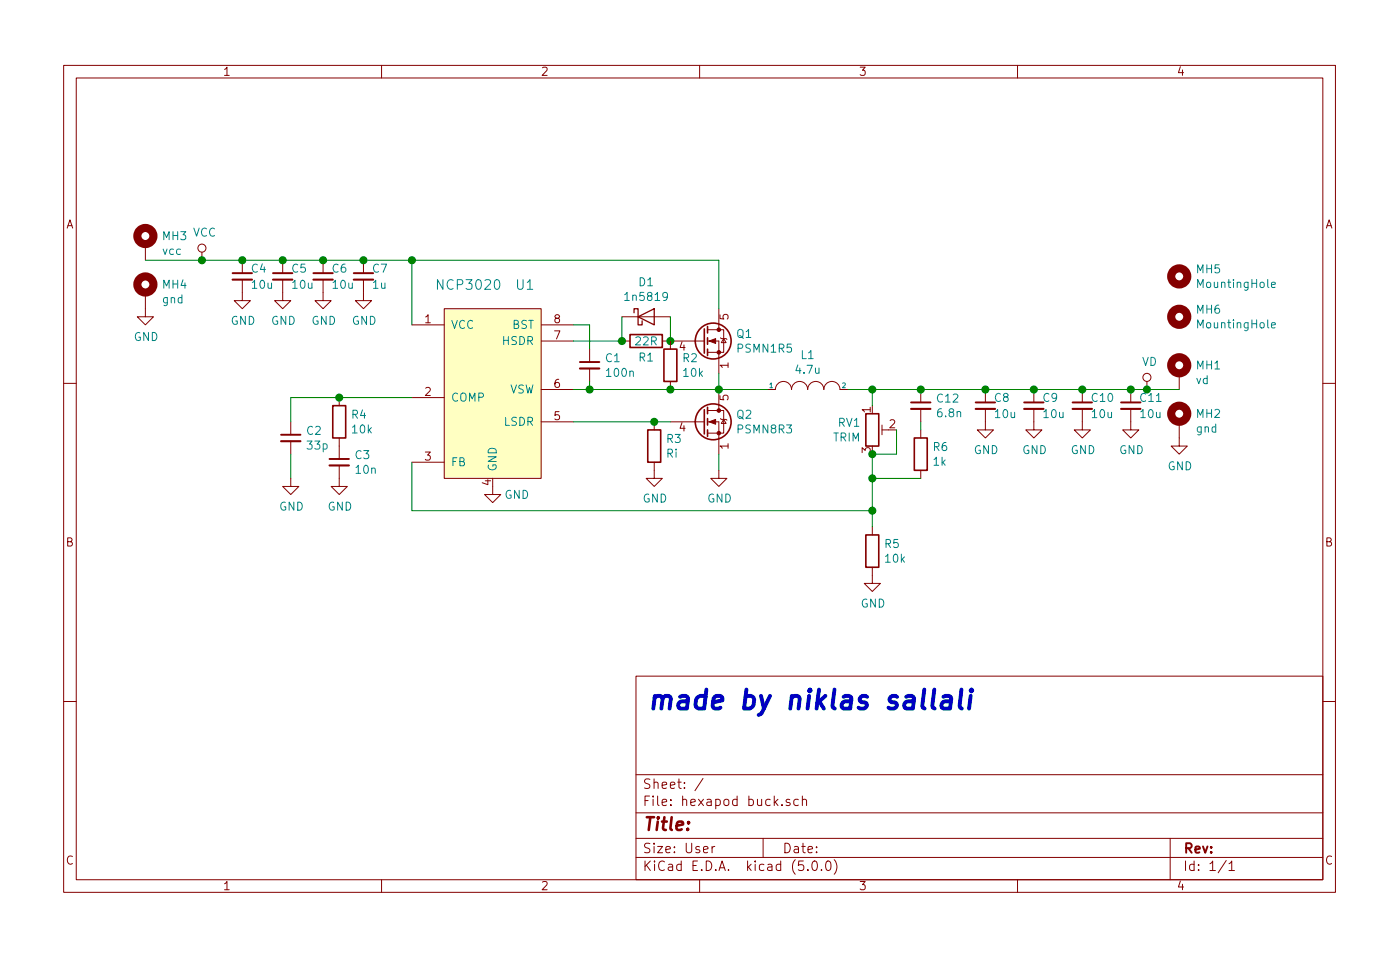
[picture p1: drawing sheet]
<svg xmlns="http://www.w3.org/2000/svg" width="220mm" height="150mm" viewBox="0 0 220 150" stroke-linecap="round" stroke-linejoin="round" font-family="sans-serif">
<g fill="none" stroke="#840000" stroke-width=".16">
<path d="M10 10.3h200v130h-200zM12 12.3h196v126h-196zM60 10.3v2M110 10.3v2M160 10.3v2M22.9 38.4v2.5M31.7 39.6v1.3M22.9 46v3.8h1.2l-1.2 1.3-1.3-1.3h1.3M38.1 44v3.3h1.3l-1.3 1.2-1.3-1.2h1.3M38.1 40.9v2M44.4 44v3.3h1.3l-1.3 1.2-1.2-1.2h1.2M44.4 40.9v2"/>
<path d="M50.8 44v3.3h1.3l-1.3 1.2-1.3-1.2h1.3M50.8 40.9v2M57.1 44v3.3h1.3l-1.3 1.2-1.2-1.2h1.2M57.1 40.9v2M64.8 51.1h5M69.8 48.5h15.3v26.7h-15.3zM85.1 51.1h5.1M85.1 53.6h5.1M92.7 54.9v2M92.7 57.9v2.1M97.8 53.6h1.3M97.8 49.8h7.6"/>
<path d="M104.1 53.6h6.6M105.4 53.6v1.3M105.4 60v1.2M111.3 53.6h1.7v5.1M111.3 51.8h1.7M113 51.8h.8v3.6h-2.5M113 48.5v3.3M113.3 53.1l.1 .1h.8l.1 .2M113.8 53.2l.4 .7h-.8zM180.3 60v1.2M185.4 58.7v2.5M10 60.3h2"/>
<path d="M45.7 75.2v1.3h1.3l-1.3 1.2-1.3-1.2h1.3M45.7 66.3v2M45.7 69.4v2M53.3 73.2v3.3h1.3l-1.3 1.2-1.2-1.2h1.2M53.3 62.5v1.3M53.3 68.9v3.3M64.8 62.5h5M64.8 72.7h5M77.5 76.5v1.2h1.2l-1.2 1.3-1.3-1.3h1.3M85.1 66.3h5.1M85.1 61.2h5.1M102.9 72.7v2.5h1.2l-1.2 1.3-1.3-1.3h1.3"/>
<path d="M102.9 66.3v1.3M105.4 66.3h5.3M111.3 66.3h1.7v5.1M111.3 64.5h1.7M113 64.5h.8v3.6h-2.5M113 73.9v1.3h1.3l-1.3 1.3-1.2-1.3h1.2M113 61.2v3.3M113.3 65.8l.1 .1h.8l.1 .2M113.8 65.9l.4 .7h-.8zM120.6 61.2h1.3a1.27 1.27 0 0 1 1.3-1.2 1.27 1.27 0 0 1 1.3 1.2 1.27 1.27 0 0 1 1.2-1.2 1.27 1.27 0 0 1 1.3 1.2 1.27 1.27 0 0 1 1.3-1.2 1.27 1.27 0 0 1 1.2 1.2 1.27 1.27 0 0 1 1.3-1.2 1.27 1.27 0 0 1 1.3 1.2h1.2M138.7 66.8v1.5M138.7 67.6h1"/>
<path d="M144.8 61.2v2.1M144.8 64.3v2M144.8 67.6v1.3M144.8 73.9v1.3M154.9 64.3v3.3h1.3l-1.3 1.3-1.2-1.3h1.2M154.9 61.2v2.1M162.6 64.3v3.3h1.2l-1.2 1.3-1.3-1.3h1.3M162.6 61.2v2.1M170.2 64.3v3.3h1.2l-1.2 1.3-1.3-1.3h1.3M170.2 61.2v2.1M177.8 64.3v3.3h1.3l-1.3 1.3-1.3-1.3h1.3M177.8 61.2v2.1"/>
<path d="M185.4 66.3v3.8h1.3l-1.3 1.3-1.3-1.3h1.3M208 60.3h2M137.2 89.2v2.5h1.2l-1.2 1.3-1.3-1.3h1.3M137.2 82.8v1.3M10 110.3h2M100 106.3h108v32h-108zM208 110.3h2M60 138.3v2M100 134.8h108M100 131.8h108M100 127.8h108M100 121.8h108"/>
<path d="M110 138.3v2M110.5 122.4l-1.2 1.9M112 133.1v1M112.4 133.1h-.3l-.1 .2M120 131.8v3M123 126.5v.1M124.2 125.7a.37 .37 0 0 0-.6 .1l.1 .3 .5 .1 .1 .2-.3 .2h-.4M125.5 125.7l-.4-.1-.3 .3 .1 .6 .2 .1h.4M126.2 125.8v-.1a.37 .37 0 0 1 .6 .1v.8M126.2 125.1v1.5M127 136.7v.1M127.8 135.5l.4-.2a.94 .94 0 0 1 0 1.5h-.2a.87 .87 0 0 1-.2-1.3z"/>
<path d="M129.2 136.7v.1M129.9 135.5l.4-.2a.94 .94 0 0 1 0 1.5l-.4-.1-.1-.4zM131.2 135.1a1.71 1.71 0 0 1 0 2.3M160 138.3v2M184 131.8v6.5M192.8 135.3l-1.3 1.9M193.2 135.8l.5-.5v1.5M193.2 136.8h.9"/>
<circle cx="31.7" cy="39" r=".63"/>
<circle cx="180.3" cy="59.3" r=".63"/>
</g>
<path d="M69.8 48.5h15.3v26.7h-15.3z" fill="#ffffc2" stroke="#ffffc2" stroke-width=".16"/>
<g fill="none" stroke="#840000" stroke-width=".25">
<path d="M99.1 52.6h5v2h-5zM104.4 54.9h2v5.1h-2zM110.7 51.7v3.8M111.3 51.3v1M111.3 53.1v1M111.3 54.9v1M52.3 63.8h2.1v5.1h-2.1zM101.9 67.6h2v5.1h-2zM110.7 64.4v3.8M111.3 64v1M111.3 65.8v1M111.3 67.6v1"/>
<path d="M136.1 65h2.1v5.1h-2.1zM143.8 68.9h2v5h-2zM136.1 84.1h2.1v5.1h-2.1z"/>
<circle cx="112.1" cy="53.6" r="2.82"/>
<circle cx="112.1" cy="66.3" r="2.82"/>
</g>
<g fill="#840000" stroke="#840000" stroke-width=".16">
<path d="M111.5 53.6l1-.4v.8z"/>
<path d="M111.5 66.3l1-.4v.8z"/>
<circle cx="113" cy="55.4" r=".28"/>
<circle cx="113" cy="51.8" r=".28"/>
<circle cx="113" cy="68.1" r=".28"/>
<circle cx="113" cy="64.5" r=".28"/>
</g>
<path d="M99.7 49.2v-.7h.6v2.6h.7v-.7M100.3 49.8l2.6-1.3v2.6z" fill="none" stroke="#840000" stroke-width=".2"/>
<g fill="none" stroke="#008400" stroke-width=".16">
<path d="M22.9 40.9h90.1v7.6M64.8 40.9v10.2M90.2 51.1h2.5v3.8M92.7 60v1.2M97.8 49.8v3.8h-7.6M105.4 49.8v3.8M113 58.7v2.5M45.7 71.4v3.8M64.8 62.5h-19.1v3.8M64.8 72.7v7.6h72.4M90.2 61.2h30.4M90.2 66.3h15.2"/>
<path d="M113 71.4v2.5M133.3 61.2h52.1M137.2 75.2h7.6M137.2 61.2v2.6M141 67.6v3.8h-3.8v11.4M144.8 66.3v1.3"/>
</g>
<g fill="#008400" stroke="#008400" stroke-width=".25">
<circle cx="105.4" cy="53.6" r=".51"/>
<circle cx="92.7" cy="61.2" r=".51"/>
<circle cx="113" cy="61.2" r=".51"/>
<circle cx="102.9" cy="66.3" r=".51"/>
<circle cx="105.4" cy="61.2" r=".51"/>
<circle cx="97.8" cy="53.6" r=".51"/>
<circle cx="64.8" cy="40.9" r=".51"/>
<circle cx="50.8" cy="40.9" r=".51"/>
<circle cx="57.2" cy="40.9" r=".51"/>
<circle cx="44.5" cy="40.9" r=".51"/>
<circle cx="38.1" cy="40.9" r=".51"/>
<circle cx="53.3" cy="62.5" r=".51"/>
<circle cx="137.2" cy="71.4" r=".51"/>
<circle cx="137.2" cy="61.2" r=".51"/>
<circle cx="137.2" cy="75.2" r=".51"/>
<circle cx="144.8" cy="61.2" r=".51"/>
<circle cx="154.9" cy="61.2" r=".51"/>
<circle cx="162.6" cy="61.2" r=".51"/>
<circle cx="170.2" cy="61.2" r=".51"/>
<circle cx="177.8" cy="61.2" r=".51"/>
<circle cx="180.3" cy="61.2" r=".51"/>
<circle cx="31.8" cy="40.9" r=".51"/>
<circle cx="137.2" cy="80.3" r=".51"/>
</g>
<path d="M36.6 44h3M42.9 44h3.1M49.3 44h3M55.6 44h3.1M91.2 57.9h3M44.2 69.4h3M51.8 73.2h3.1M143.3 64.3h3M153.4 64.3h3.1M161 64.3h3.1M168.7 64.3h3M176.3 64.3h3" fill="none" stroke="#840000" stroke-width=".33"/>
<path d="M36.6 42.9h3M42.9 42.9h3.1M49.3 42.9h3M55.6 42.9h3.1M91.2 56.9h3M44.2 68.3h3M51.8 72.2h3.1M143.3 63.3h3M153.4 63.3h3.1M161 63.3h3.1M168.7 63.3h3M176.3 63.3h3" fill="none" stroke="#840000" stroke-width=".3"/>
<g fill="none" stroke="#840000" stroke-width="1.3">
<circle cx="22.9" cy="37.1" r="1.27"/>
<circle cx="22.9" cy="44.7" r="1.27"/>
<circle cx="185.4" cy="49.8" r="1.27"/>
<circle cx="185.4" cy="43.5" r="1.27"/>
<circle cx="185.4" cy="57.4" r="1.27"/>
<circle cx="185.4" cy="65" r="1.27"/>
</g>
<path d="M199.9 51.1l.6-.1v-.2l-.4-.1-.2 .2 .1 .6h.5M199.9 44.8l.6-.1v-.3h-.4l-.2 .1 .1 .7h.5" fill="none" stroke="#008484" stroke-width=".16"/>
<path d="M146.9 108.4l-.3 2.6 .1 .2 .3 .2M148.3 109.5l.3-.1h.6l.3 .1 .1 .3-.2 1.6M149.6 110.1l-.3 .2h-.8a.6 .6 0 0 0-.5 .5 .6 .6 0 0 0 .4 .6h.7l.3-.2M151.2 108.4l-.3 2.6 .1 .2 .2 .2M152.6 109.4l-.2 2M152.8 108.4l-.2 .2 .1 .1 .2-.1-.1-.2-.1 .3" fill="none" stroke="#0000c2" stroke-width=".61"/>
<text font-size="4.2" fill="#0000c2" x="101.6" y="111.5">made by niklas sallali</text>
<text font-size="2.8" fill="#840000" x="101" y="130.6">Title:</text>
<g font-size="2.1" fill="#008484">
<text x="69.1" y="45.6">NCP3020</text>
<text x="81.2" y="45.6">U1</text>
</g>
<g font-size="2.1" fill="#840000">
<text x="101" y="124">Sheet: /</text>
<text x="101" y="126.7">File: hexapod buck.sch</text>
<text x="101" y="136.9">KiCad E.D.A. kicad (5.0.0)</text>
<text x="101" y="134.1">Size: User</text>
<text x="123" y="134.1">Date:</text>
<text x="186" y="134.1">Rev:</text>
<text x="186" y="136.9">Id: 1/1</text>
</g>
<g font-size="1.8" fill="#840000">
<text x="35" y="11.9">1</text>
<text x="85" y="11.9">2</text>
<text x="135" y="11.9">3</text>
<text x="185" y="11.9">4</text>
<text x="10.4" y="35.9">A</text>
<text x="208.4" y="35.9">A</text>
<text x="66.8" y="50.8">1</text>
<text x="87.1" y="53.4">7</text>
<text x="87.1" y="50.8">8</text>
<text x="114.6" y="50.3" transform="rotate(-90 114.6 50.3)">5</text>
<text x="106.8" y="55.1">4</text>
<text x="114.6" y="57.9" transform="rotate(-90 114.6 57.9)">1</text>
<text x="66.8" y="62.2">2</text>
<text x="87.1" y="61">6</text>
<text x="114.6" y="63" transform="rotate(-90 114.6 63)">5</text>
<text x="136.9" y="64.9" transform="rotate(-90 136.9 64.9)">1</text>
<text x="87.1" y="66.1">5</text>
<text x="106.8" y="67.8">4</text>
<text x="114.6" y="70.6" transform="rotate(-90 114.6 70.6)">1</text>
<text x="136.9" y="71.2" transform="rotate(-90 136.9 71.2)">3</text>
<text x="139.9" y="67.3">2</text>
<text x="66.8" y="72.4">3</text>
<text x="77.2" y="76.3" transform="rotate(-90 77.2 76.3)">4</text>
<text x="10.4" y="85.9">B</text>
<text x="208.4" y="85.9">B</text>
<text x="10.4" y="135.9">C</text>
<text x="208.4" y="135.9">C</text>
<text x="35" y="139.9">1</text>
<text x="85" y="139.9">2</text>
<text x="135" y="139.9">3</text>
<text x="185" y="139.9">4</text>
</g>
<g font-size="1.8" fill="#008484">
<text x="25.6" y="40.1">vcc</text>
<text x="25.6" y="37.8">MH3</text>
<text x="30.3" y="37.2">VCC</text>
<text x="25.6" y="47.7">gnd</text>
<text x="25.6" y="45.4">MH4</text>
<text x="39.6" y="42.9">C4</text>
<text x="39.7" y="45.4">10u</text>
<text x="45.9" y="42.9">C5</text>
<text x="46.1" y="45.4">10u</text>
<text x="52.3" y="42.9">C6</text>
<text x="52.4" y="45.4">10u</text>
<text x="58.6" y="42.9">C7</text>
<text x="58.6" y="45.4">1u</text>
<text x="98.6" y="47.3">1n5819</text>
<text x="100.5" y="45">D1</text>
<text x="188.2" y="43">MH5</text>
<text x="188.5" y="45.3">MountingHole</text>
<text x="21" y="53.6">GND</text>
<text x="36.3" y="51.1">GND</text>
<text x="42.6" y="51.1">GND</text>
<text x="49" y="51.1">GND</text>
<text x="55.3" y="51.1">GND</text>
<text x="70.9" y="51.7">VCC</text>
<text x="80.5" y="51.7">BST</text>
<text x="115.9" y="53.1">Q1</text>
<text x="188.2" y="49.3">MH6</text>
<text x="188.5" y="51.6">MountingHole</text>
<text x="79.1" y="54.2">HSDR</text>
<text x="95.2" y="56.9">C1</text>
<text x="95.5" y="59.2">100n</text>
<text x="100" y="54.3">22R</text>
<text x="100.5" y="56.8">R1</text>
<text x="107.4" y="56.9">R2</text>
<text x="107.5" y="59.2">10k</text>
<text x="116.1" y="55.4">PSMN1R5</text>
<text x="125.2" y="58.8">4.7u</text>
<text x="126" y="56.5">L1</text>
<text x="179.6" y="57.5">VD</text>
<text x="188.2" y="58.1">MH1</text>
<text x="55.3" y="65.8">R4</text>
<text x="70.9" y="63.1">COMP</text>
<text x="80" y="61.9">VSW</text>
<text x="115.9" y="65.8">Q2</text>
<text x="147.4" y="63.3">C12</text>
<text x="147.5" y="65.6">6.8n</text>
<text x="156.4" y="63.2">C8</text>
<text x="156.5" y="65.7">10u</text>
<text x="164" y="63.2">C9</text>
<text x="164.2" y="65.7">10u</text>
<text x="171.7" y="63.2">C10</text>
<text x="171.8" y="65.7">10u</text>
<text x="179.3" y="63.2">C11</text>
<text x="179.4" y="65.7">10u</text>
<text x="188.1" y="60.4">vd</text>
<text x="188.2" y="65.7">MH2</text>
<text x="48.3" y="68.4">C2</text>
<text x="48.4" y="70.7">33p</text>
<text x="55.4" y="68.1">10k</text>
<text x="79.2" y="66.9">LSDR</text>
<text x="104.8" y="71.9">Ri</text>
<text x="104.9" y="69.6">R3</text>
<text x="116.1" y="68.1">PSMN8R3</text>
<text x="131" y="69.4">TRIM</text>
<text x="131.8" y="67.1">RV1</text>
<text x="146.8" y="70.9">R6</text>
<text x="153.1" y="71.4">GND</text>
<text x="160.7" y="71.4">GND</text>
<text x="168.4" y="71.4">GND</text>
<text x="176" y="71.4">GND</text>
<text x="188.1" y="68">gnd</text>
<text x="55.9" y="72.2">C3</text>
<text x="56" y="74.5">10n</text>
<text x="70.9" y="73.3">FB</text>
<text x="78.1" y="74.2" transform="rotate(-90 78.1 74.2)">GND</text>
<text x="146.8" y="73.2">1k</text>
<text x="183.6" y="73.9">GND</text>
<text x="43.9" y="80.3">GND</text>
<text x="51.5" y="80.3">GND</text>
<text x="79.3" y="78.4">GND</text>
<text x="101" y="79">GND</text>
<text x="111.2" y="79">GND</text>
<text x="139.1" y="86.1">R5</text>
<text x="139.3" y="88.5">10k</text>
<text x="135.3" y="95.5">GND</text>
</g>
<g font-size="1.1" fill="#008484">
<text x="121" y="61">1</text>
<text x="132.4" y="61">2</text>
</g>
</svg>
